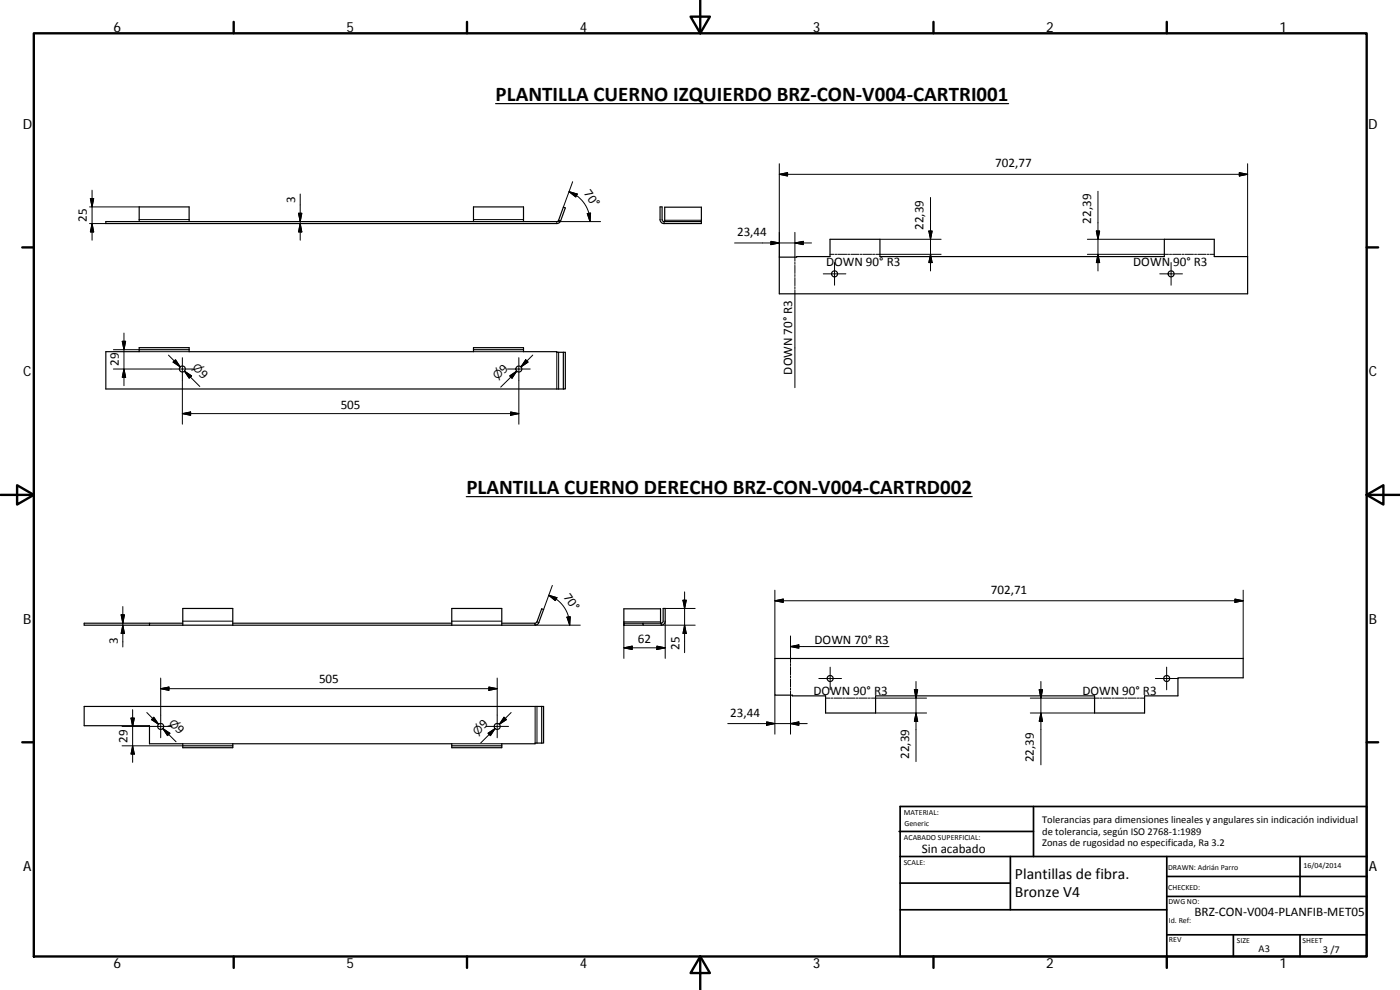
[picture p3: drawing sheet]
<svg xmlns="http://www.w3.org/2000/svg" width="420mm" height="297mm" viewBox="0 0 420 297" stroke-linecap="round" stroke-linejoin="round" font-family="sans-serif">
<g fill="none" stroke="#000" stroke-width=".36">
<path d="M148.7 31.1h154M31.8 66.5h135.3l.5-.3 1.5-4 .6 .2-1.5 3.9-.4 .6-.7 .2h-135.3zM56.8 66.5v-4.4h-15v4.4M157.1 66.5v-4.4h-15v4.4M199.3 66.5v.6M199.3 66.5l-.6-.4v-4h-.6v4l.4 .7 .8 .3M199.3 66.5h11.2v.6h-11.2M199.5 66.5v-4.3h11v4.3M233.9 77.2l15.2-.2v-5.2h15v5.2h85.3v-5.2h15v5.2h10v11.2h-140.5zM41.8 104.9v.6h-10v11.2h137.3M41.8 104.9h15M56.8 104.9v.6h85.3v-.6"/>
<path d="M56.8 104.9v-.6h-15v.6M142.1 104.9v-.6h15v.6M142.1 104.9h15M157.1 104.9v.6h10v.2h2.6v11h-.6M169.1 105.7v11M139.9 149h151.9M44.9 187h-19.6v.6h125.3M54.9 187h-10v.6M69.9 187h65.7M69.9 187.6v-5h-15v5M150.6 187.6v-5h-15v5M150.6 187h10v.6h-10"/>
<path d="M160.6 187l.6-.4 1.4-3.9 .5 .2-1.5 4.1-1 .6M187.2 187v-4.3h11v4.3M187.2 187h5.8v.6h-5.8zM193 187.6h5.4M193 187h5.4M198.4 187l.6-.4v-4h.6v4l-.4 .7-.8 .3M198.4 187v.6M232.5 197.6h140.6v5.8h-19.6v5.4h-10v5.1h-15v-5.1h-65.7v5.1h-15v-5.1l-15.3-.2zM162.6 212v10.9M54.9 223.8h15M69.9 223.8v-.6h65.7v.6M69.9 223.8v.5h-15v-.5"/>
<path d="M135.6 223.8h15M150.6 223.8v.5h-15v-.5M162.6 222.9h.5v-10.9h-137.8v5.7h19.6v5.5h10v.6M162.6 222.9h-2v.3h-10v.6"/>
<circle cx="250.5" cy="82.2" r=".9"/>
<circle cx="351.5" cy="82.2" r=".9"/>
<circle cx="54.7" cy="110.7" r=".89"/>
<circle cx="155.7" cy="110.7" r=".9"/>
<circle cx="48.2" cy="217.9" r=".9"/>
<circle cx="149.2" cy="218" r=".9"/>
<circle cx="249.1" cy="203.6" r=".9"/>
<circle cx="350.1" cy="203.6" r=".9"/>
</g>
<g fill="none" stroke="#000" stroke-width=".3">
<path d="M27.1 59.6h1l-.5 2.5zM27.6 57.1v15M90.1 58.2v13.9M170.8 57.5l2.4 .7-.4 .9zM170.8 57.5a9.7 9.7 0 0 1 4.7 3.8l.4 .7a9.5 9.5 0 0 1 1.2 4.5M171.9 54.5l-2.8 7.7M233.9 49.1v28.1M233.9 52.3l2.5-.5v1zM233.9 52.3h140.5M279.3 59.2v22.1M329.5 57.4v23.9M371.9 51.8l2.5 .5-2.5 .5z"/>
<path d="M374.4 49.1v27.9M26.9 62.1h14.9M26.9 67.1h4.9M27.6 67.1l.5 2.5h-1zM41.8 65.9h15M89.6 64h1l-.5 2.5zM90.1 67.1l.5 2.5h-1zM142.1 65.9h15M167.6 66.1l.6 .2M176.2 64.1l1-.2-.1 2.6zM180.2 66.5h-13.1v.6M199.5 66.1h11"/>
<path d="M220.5 72.9h23.1M231.4 72.4l2.5 .5-2.5 .5zM238.6 69.7v8.7M238.6 72.9l2.5-.5v1zM238.6 78.7v.6M238.6 79.6v2.5M249.1 76.3h1.2M250.5 78.8v6.8M250.6 76.3h.7M251.6 76.3h2.5M254.4 76.3h.6M255.3 76.3h2.5"/>
<path d="M258.2 76.3h.6M259.1 76.3h2.5M261.9 76.3h.6M262.8 76.3h19.6M264.1 71.8h18.3M278.8 69.3h.9l-.4 2.5zM279.3 76.3l.4 2.5h-.9zM326.3 76.3h24.4M326.3 71.8h23.1M329 69.3h1l-.5 2.5zM329.5 76.3l.5 2.5h-1zM351 76.3h.6"/>
<path d="M351.5 78.8v6.8M351.9 76.3h2.5M354.7 76.3h.7M355.7 76.3h2.5M358.5 76.3h.6M359.4 76.3h2.5M362.2 76.3h.7M363.2 76.3h1.2M37.2 99.9v15.8M238.6 82.4v.6M238.6 83.3v2.4M238.6 86v.6"/>
<path d="M238.6 86.9v29.4M247.1 82.2h6.8M348.1 82.2h6.8M34 110.7h24.1M34 104.9h7.8M36.7 102.4h1l-.5 2.5zM37.2 110.7l.5 2.5h-1zM41.8 105.5h15M50.6 106.6l3.5 3.5M52 108.6l.7-.6 1.4 2.1zM54.7 107.3v20M55.4 111.4l2.1 1.4-.7 .7z"/>
<path d="M57.1 113.1l-1.7-1.7 4.6 4.6M142.1 105.5h15M152.3 110.7h6.8M153 112.8l2.1-1.4-1.4 2.1zM153.3 113.1l1.8-1.7-4.8 4.7M155.7 107.3v20M157.8 107.9l.7 .7-2.2 1.5zM159.9 106.6l-3.6 3.5M167.1 105.7v11M167.6 105.7v11M54.7 124.1l2.5-.5v1zM54.7 124.1h101"/>
<path d="M153.2 123.6l2.5 .5-2.5 .5zM164.7 178.6a9.4 9.4 0 0 1 4.7 3.8l.4 .6a9.8 9.8 0 0 1 1.2 4.6M164.7 178.6l2.4 .7-.4 .9zM165.8 175.6l-2.7 7.3M205.5 177.6v18.2M232.5 177.1v20.5M370.6 179.7l2.5 .6-2.5 .4zM373.1 177.1v20.5M36.4 184.5h.9l-.4 2.5zM36.9 187.6l.4 2.5h-.9zM36.9 182v12.1M54.9 186.4h15"/>
<path d="M135.6 186.4h15M160.6 187.6h13.5M161.2 186.6l.5 .2M170.1 185.2l1-.2-.1 2.6zM187.2 194.4l2.5-.5v1zM187.2 194.4h12.4M197.1 193.9l2.5 .5-2.5 .5zM198.2 186.6h-11v10.9M198.4 187.6h10.2M199.6 186.4v11.1M199.6 182.6h9M205 180.1h1l-.5 2.5z"/>
<path d="M205.5 187.6l.5 2.5h-1zM232.5 180.3l2.6-.6v1zM232.5 180.3h140.6M237.2 190.8v8M237.2 199.1v.6M237.2 194l2.5-.5v1zM237.2 194h29.6M36.6 218h15M39.3 215.5h1l-.5 2.5zM39.8 212.9v15.8M44.1 213.8l3.5 3.5M46.2 215.2l1.4 2.1-2.1-1.4z"/>
<path d="M48.2 203.5v17.9M48.2 206.6l2.5-.5v1zM48.2 206.6h101M48.9 218.6l2.1 1.4-.7 .7zM145.8 218h6.8M146.7 206.1l2.5 .5-2.5 .5zM149.2 203.5v17.9M151.3 215.2l.7 .7-2.2 1.4zM153.4 213.8l-3.6 3.5M160.6 212v10.9M161.2 212v10.9M218.4 217.1h23.9"/>
<path d="M230.1 216.6l2.4 .5-2.4 .5zM232.5 208.6v11.7M237.2 200v2.5M237.2 202.8v.6M237.2 203.7v2.4M237.2 206.4v.7M237.2 207.3v13M237.2 217.1l2.5-.5v1zM245.7 203.6h6.8M247.8 209.5h1.2M249.1 200.2v6.8M249.4 209.5h.5"/>
<path d="M250.3 209.5h2.5M253.1 209.5h.6M254 209.5h2.5M256.8 209.5h.7M257.8 209.5h2.5M260.6 209.5h.6M261.5 209.5h16.6M262.8 213.9h15.3M274.4 206.9h1l-.5 2.6zM274.9 204.5v24M274.9 213.9l.5 2.5h-1zM309.2 209.5h20.6"/>
<path d="M309.2 213.9h19.3M311.9 206.9h1l-.5 2.6zM312.4 204.5v25M312.4 213.9l.5 2.5h-1zM330.1 209.5h.6M331 209.5h2.5M333.8 209.5h.6M334.7 209.5h2.6M337.6 209.5h.6M338.5 209.5h2.5M341.3 209.5h.6M342.3 209.5h1.2"/>
<path d="M346.7 203.6h6.8M350.1 200.2v6.8M36.6 223.8h18.3M39.8 223.8l.5 2.5h-1zM50.6 220.4l-1.7-1.8 3.9 4M54.9 223.2h15M135.6 223.2h15M146.5 220l2.1-1.4-1.4 2.1zM146.8 220.4l1.8-1.8-4.3 4.3"/>
</g>
<g fill="none" stroke="#000" stroke-width=".71">
<path d="M10.1 10h400.1v277h-400.1zM70.1 6.6v3.4M140.2 6.6v3.4M207.3 5h5.8l-2.9 5zM210.2 0v10M280.2 6.6v3.4M350.2 6.6v3.4M6.7 74.2h3.4M410.2 74.2h3.4M.2 148.5h9.9M5.1 145.6l5 2.9-5 2.9zM410.2 148.5l5-2.9v5.8z"/>
<path d="M410.2 148.5h9.9M6.7 222.7h3.4M410.2 222.7h3.4M70.1 287v3.4M140.2 287v3.4M210.2 287l2.9 5h-5.8zM210.2 287v10M280.2 287v3.4M350.2 287v3.4"/>
</g>
<g fill="none" stroke="#000" stroke-width=".51">
<path d="M269.8 249.5h40.4M270.1 257h140.1M270.1 242h140.1v45h-140.1zM303.2 257v16M310.2 242v15M350.2 257v30M390.2 257v12M270.1 273h80.1M270.1 265h33.1M350.2 269h60M350.2 263h60M350.2 280.5h60"/>
<path d="M370.2 280.5v6.5M390.2 280.5v6.5"/>
</g>
<g fill="#000" stroke="#000" stroke-width=".3">
<path d="M27.1 59.6h1l-.5 2.5zM170.8 57.5l2.4 .7-.4 .9zM233.9 52.3l2.5-.5v1zM371.9 51.8l2.5 .5-2.5 .5zM27.6 67.1l.5 2.5h-1zM89.6 64h1l-.5 2.5zM90.1 67.1l.5 2.5h-1zM176.2 64.1l1-.2-.1 2.6zM231.4 72.4l2.5 .5-2.5 .5zM238.6 72.9l2.5-.5v1zM278.8 69.3h.9l-.4 2.5zM279.3 76.3l.4 2.5h-.9z"/>
<path d="M329 69.3h1l-.5 2.5zM329.5 76.3l.5 2.5h-1zM36.7 102.4h1l-.5 2.5zM37.2 110.7l.5 2.5h-1zM52 108.6l.7-.6 1.4 2.1zM55.4 111.4l2.1 1.4-.7 .7zM153 112.8l2.1-1.4-1.4 2.1zM157.8 107.9l.7 .7-2.2 1.5zM54.7 124.1l2.5-.5v1zM153.2 123.6l2.5 .5-2.5 .5zM164.7 178.6l2.4 .7-.4 .9zM232.5 180.3l2.6-.6v1z"/>
<path d="M36.4 184.5h.9l-.4 2.5zM36.9 187.6l.4 2.5h-.9zM170.1 185.2l1-.2-.1 2.6zM187.2 194.4l2.5-.5v1zM197.1 193.9l2.5 .5-2.5 .5zM205 180.1h1l-.5 2.5zM205.5 187.6l.5 2.5h-1zM237.2 194l2.5-.5v1zM370.6 179.7l2.5 .6-2.5 .4zM39.3 215.5h1l-.5 2.5zM46.2 215.2l1.4 2.1-2.1-1.4zM48.2 206.6l2.5-.5v1z"/>
<path d="M146.7 206.1l2.5 .5-2.5 .5zM151.3 215.2l.7 .7-2.2 1.4zM230.1 216.6l2.4 .5-2.4 .5zM237.2 217.1l2.5-.5v1zM274.4 206.9h1l-.5 2.6zM274.9 213.9l.5 2.5h-1zM311.9 206.9h1l-.5 2.6zM312.4 213.9l.5 2.5h-1zM39.8 223.8l.5 2.5h-1zM48.9 218.6l2.1 1.4-.7 .7zM146.5 220l2.1-1.4-1.4 2.1z"/>
</g>
<g font-size="6.3">
<text x="148.7" y="30.2">PLANTILLA CUERNO IZQUIERDO BRZ‐CON‐V004‐CARTRI001</text>
<text x="140" y="148.1">PLANTILLA CUERNO DERECHO BRZ‐CON‐V004‐CARTRD002</text>
</g>
<g font-size="4.7">
<text x="304.6" y="263.9">Plantillas de fibra.</text>
<text x="304.6" y="269.3">Bronze V4</text>
</g>
<g font-size="4.2">
<text x="34" y="9.6">6</text>
<text x="104" y="9.6">5</text>
<text x="174" y="9.6">4</text>
<text x="244" y="9.6">3</text>
<text x="314" y="9.6">2</text>
<text x="384" y="9.6">1</text>
<text x="6.8" y="38.7">D</text>
<text x="410.6" y="38.7">D</text>
<text x="7" y="112.9">C</text>
<text x="410.8" y="112.9">C</text>
<text x="7" y="187.1">B</text>
<text x="410.8" y="187.1">B</text>
<text x="7" y="261.3">A</text>
<text x="410.8" y="261.3">A</text>
<text x="34" y="290.4">6</text>
<text x="104" y="290.4">5</text>
<text x="174" y="290.4">4</text>
<text x="244" y="290.4">3</text>
<text x="314" y="290.4">2</text>
<text x="384" y="290.4">1</text>
</g>
<g font-size="3.9">
<text x="298.7" y="50.2">702,77</text>
<text x="175.1" y="57.9" transform="rotate(55 175.1 57.9)">70°</text>
<text x="88.6" y="61" transform="rotate(-90 88.6 61)">3</text>
<text x="26.1" y="66.6" transform="rotate(-90 26.1 66.6)">25</text>
<text x="221.2" y="70.8">23,44</text>
<text x="277.2" y="69" transform="rotate(-90 277.2 69)">22,39</text>
<text x="327.4" y="67.1" transform="rotate(-90 327.4 67.1)">22,39</text>
<text x="247.9" y="79.7">DOWN 90° R3</text>
<text x="340.1" y="79.7">DOWN</text>
<text x="352.1" y="79.7">90° R3</text>
<text x="35.6" y="109.8" transform="rotate(-90 35.6 109.8)">29</text>
<text x="59.5" y="112.5" transform="rotate(45 59.5 112.5)">9</text>
<text x="151.3" y="112.1" transform="rotate(-45 151.3 112.1)">9</text>
<text x="237.7" y="112.4" transform="rotate(-90 237.7 112.4)">DOWN 70° R3</text>
<text x="102.2" y="122.6">505</text>
<text x="169" y="179" transform="rotate(55 169 179)">70°</text>
<text x="297.3" y="178.1">702,71</text>
<text x="35.3" y="193.4" transform="rotate(-90 35.3 193.4)">3</text>
<text x="191.5" y="192.8">62</text>
<text x="203.9" y="195.1" transform="rotate(-90 203.9 195.1)">25</text>
<text x="244.4" y="193.2">DOWN 70° R3</text>
<text x="95.7" y="205">505</text>
<text x="244.1" y="208.7">DOWN 90° R3</text>
<text x="324.8" y="208.7">DOWN 90° R3</text>
<text x="219.1" y="215">23,44</text>
<text x="52.4" y="219.1" transform="rotate(45 52.4 219.1)">9</text>
<text x="145.3" y="218.9" transform="rotate(-45 145.3 218.9)">9</text>
<text x="38.3" y="222.8" transform="rotate(-90 38.3 222.8)">29</text>
<text x="272.8" y="227.7" transform="rotate(-90 272.8 227.7)">22,39</text>
<text x="310.3" y="228.7" transform="rotate(-90 310.3 228.7)">22,39</text>
<text x="276.6" y="255.8">Sin acabado</text>
<text x="358.5" y="274.9">BRZ‐CON‐V004‐PLANFIB‐MET05</text>
</g>
<g font-size="3.3">
<text x="57.5" y="110.5" transform="rotate(45 57.5 110.5)">⌀</text>
<text x="149.3" y="114.1" transform="rotate(-45 149.3 114.1)">⌀</text>
<text x="50.5" y="217.1" transform="rotate(45 50.5 217.1)">⌀</text>
<text x="143.3" y="220.9" transform="rotate(-45 143.3 220.9)">⌀</text>
</g>
<g font-size="3.1">
<text x="312.8" y="246.8">Tolerancias para dimensiones lineales y angulares sin indicación individual</text>
<text x="312.8" y="250.4">de tolerancia, según ISO 2768‐1:1989</text>
<text x="312.8" y="254">Zonas de rugosidad no especificada, Ra 3.2</text>
<text x="377.7" y="285.6">A3</text>
<text x="397" y="285.9">3 /7</text>
</g>
<g font-size="2.4">
<text x="271.2" y="244.4">MATERIAL:</text>
<text x="271.3" y="251.9">ACABADO SUPERFICIAL:</text>
<text x="271.4" y="247.9">Generic</text>
<text x="271.2" y="259.7">SCALE:</text>
<text x="350.6" y="260.9">DRAWN: Adrián Parro</text>
<text x="391.2" y="260.6">16/04/2014</text>
<text x="350.6" y="267">CHECKED:</text>
<text x="350.7" y="271.4">DWG NO:</text>
<text x="350.8" y="276.8">Id. Ref:</text>
<text x="350.8" y="282.8">REV</text>
<text x="371.2" y="282.9">SIZE</text>
<text x="390.9" y="282.9">SHEET</text>
</g>
</svg>
